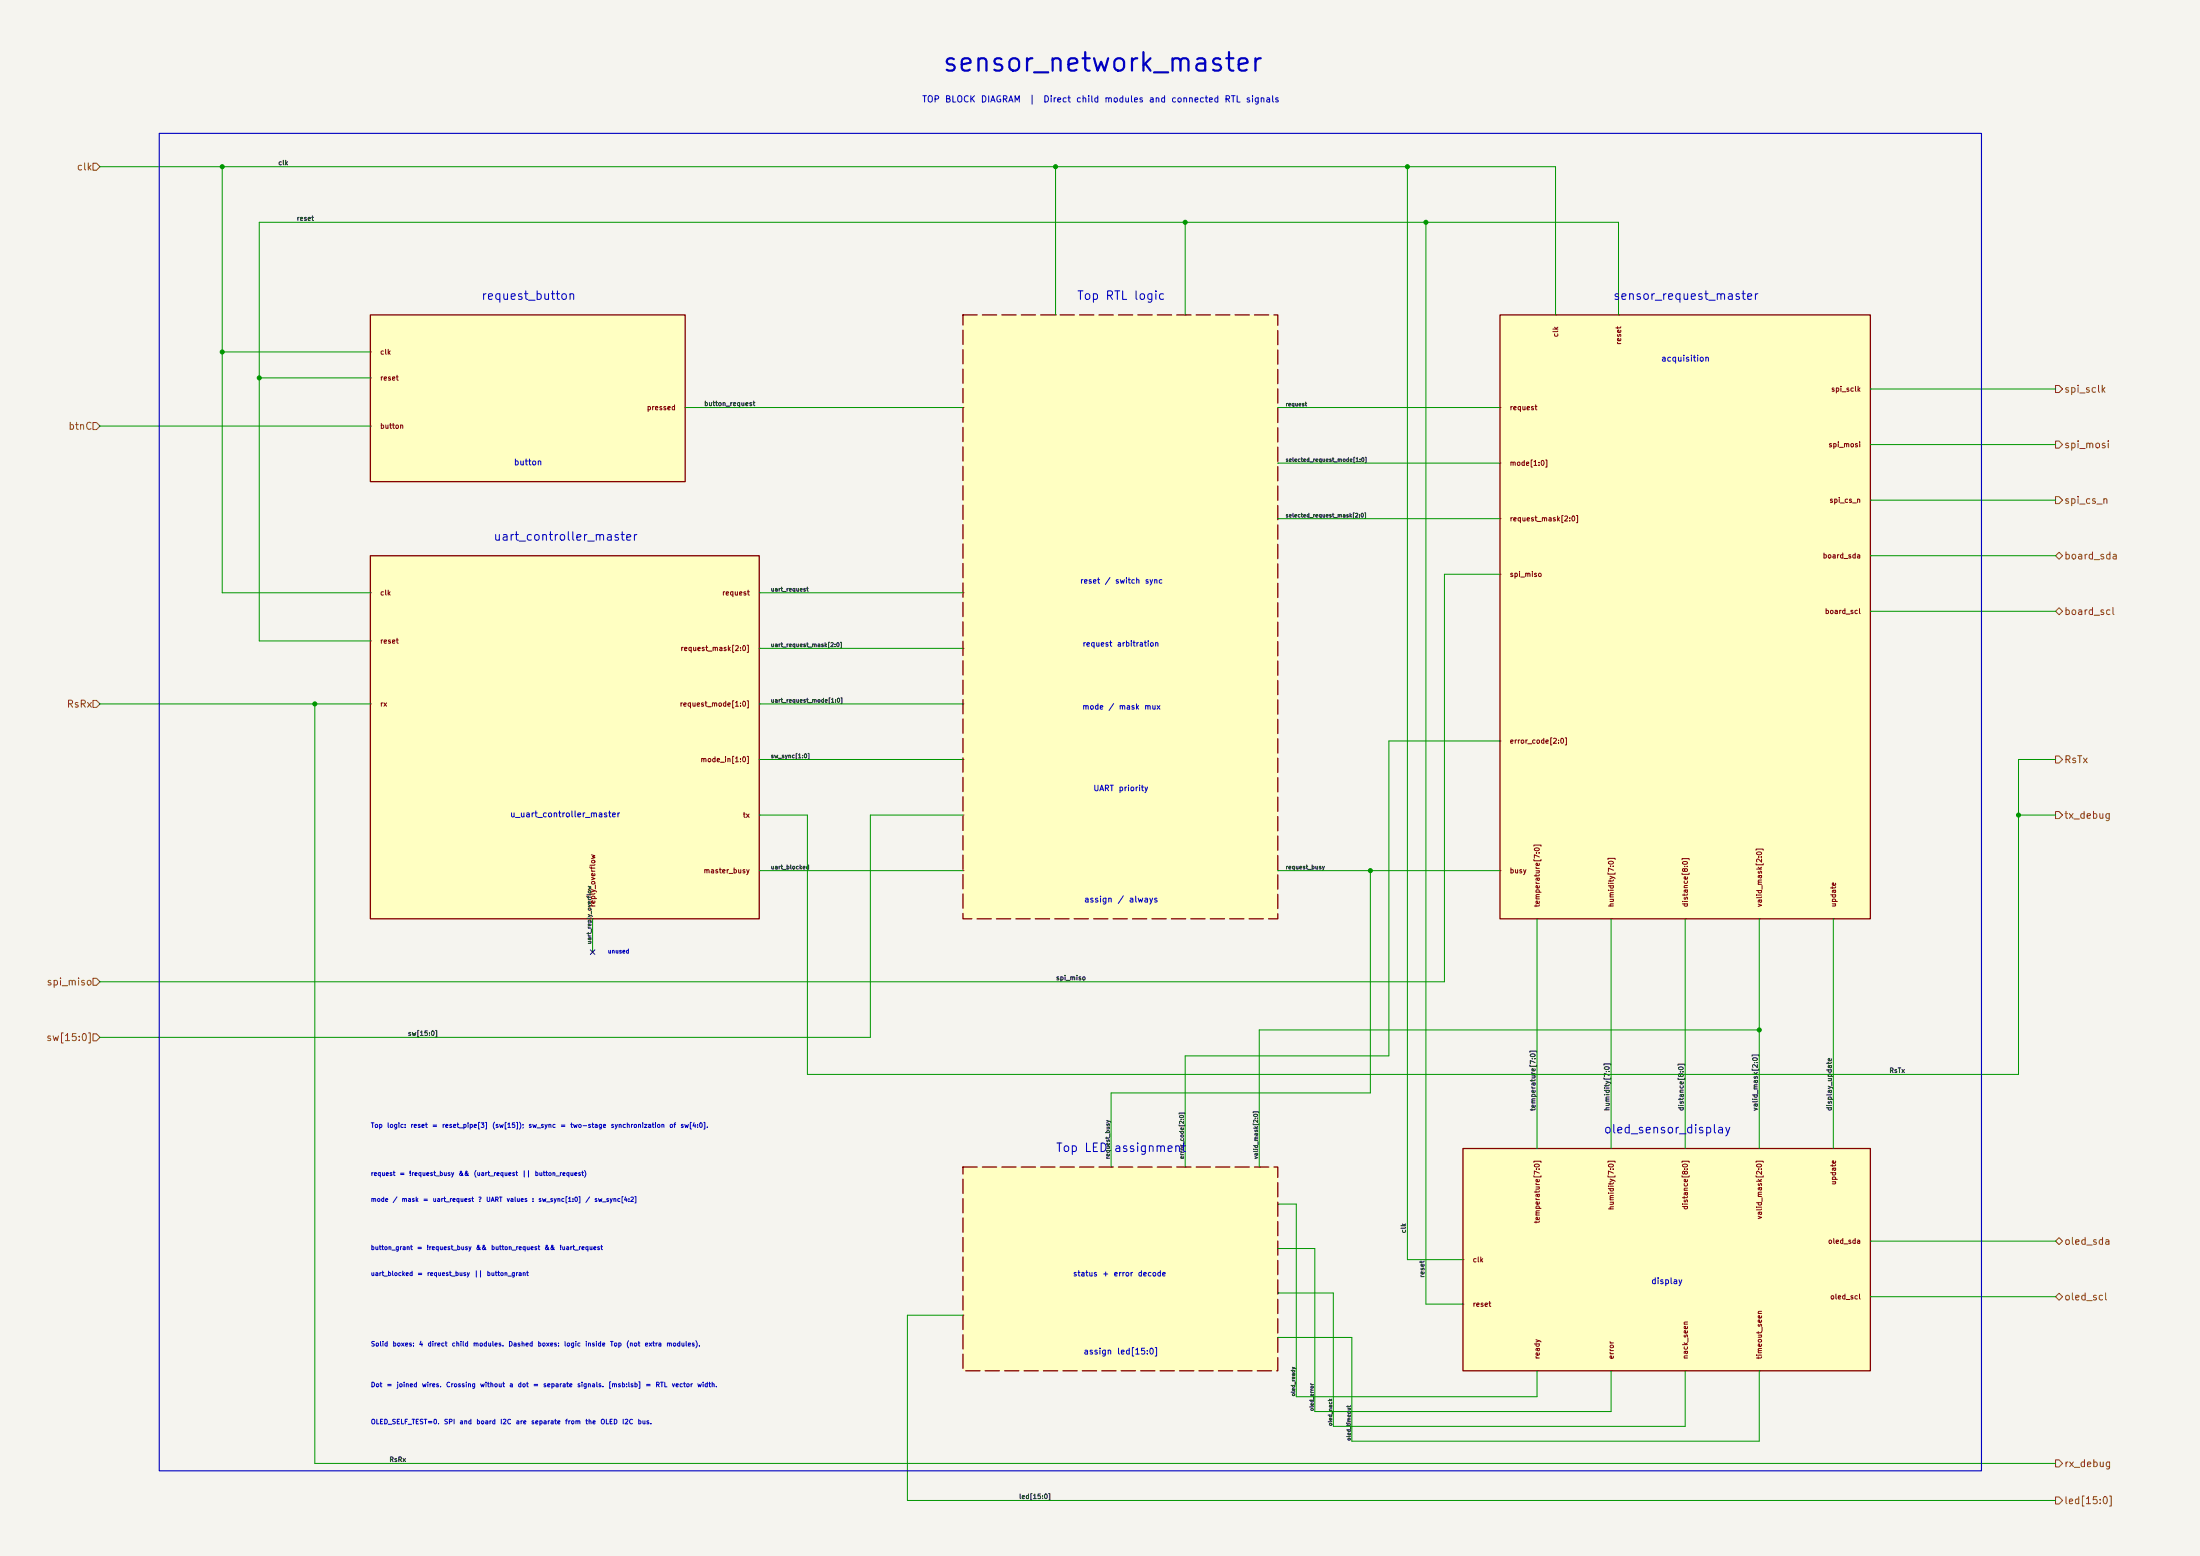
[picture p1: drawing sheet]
(kicad_sch (version 20260306) (generator "eeschema") (generator_version "10.0") (paper "A2")
 (title_block (title "sensor_network_master - connected Top block diagram") (date "2026-11-06") (rev "2.0")
 (comment 1 "Single sheet; direct child modules; physical wire connections"))
 (lib_symbols (symbol "TopDiagram:request_button" (pin_names (offset 0) hide) (pin_numbers hide) (in_bom no) (on_board no)
   (property "Reference" "U1" (at 0 0 0) (effects (font (size 1 1)) (hide yes)))
   (property "Value" "request_button" (at 0 0 0) (effects (font (size 1 1)) (hide yes)))
   (symbol "request_button_0_1" (rectangle (start -42.5 22.5) (end 42.5 -22.5) (stroke (width 0.35) (type default)) (fill (type background))) (text "clk" (at -40 12.5 0) (effects (font (size 1.35 1.35)) (justify left))) (text "reset" (at -40 5.5 0) (effects (font (size 1.35 1.35)) (justify left))) (text "button" (at -40 -7.5 0) (effects (font (size 1.35 1.35)) (justify left))) (text "pressed" (at 40 -2.5 0) (effects (font (size 1.35 1.35)) (justify right))))
   (symbol "request_button_1_1" (pin input line (at -42.5 12.5 0) (length 0) (name "clk" (effects (font (size 1.35 1.35)))) (number "1" (effects (font (size 1 1))))) (pin input line (at -42.5 5.5 0) (length 0) (name "reset" (effects (font (size 1.35 1.35)))) (number "2" (effects (font (size 1 1))))) (pin input line (at -42.5 -7.5 0) (length 0) (name "button" (effects (font (size 1.35 1.35)))) (number "3" (effects (font (size 1 1))))) (pin output line (at 42.5 -2.5 180) (length 0) (name "pressed" (effects (font (size 1.35 1.35)))) (number "4" (effects (font (size 1 1))))))) (symbol "TopDiagram:uart_controller_master" (pin_names (offset 0) hide) (pin_numbers hide) (in_bom no) (on_board no)
   (property "Reference" "U2" (at 0 0 0) (effects (font (size 1 1)) (hide yes)))
   (property "Value" "uart_controller_master" (at 0 0 0) (effects (font (size 1 1)) (hide yes)))
   (symbol "uart_controller_master_0_1" (rectangle (start -52.5 49) (end 52.5 -49) (stroke (width 0.35) (type default)) (fill (type background))) (text "clk" (at -50 39 0) (effects (font (size 1.35 1.35)) (justify left))) (text "reset" (at -50 26 0) (effects (font (size 1.35 1.35)) (justify left))) (text "rx" (at -50 9 0) (effects (font (size 1.35 1.35)) (justify left))) (text "request" (at 50 39 0) (effects (font (size 1.35 1.35)) (justify right))) (text "request_mask[2:0]" (at 50 24 0) (effects (font (size 1.35 1.35)) (justify right))) (text "request_mode[1:0]" (at 50 9 0) (effects (font (size 1.35 1.35)) (justify right))) (text "mode_in[1:0]" (at 50 -6 0) (effects (font (size 1.35 1.35)) (justify right))) (text "tx" (at 50 -21 0) (effects (font (size 1.35 1.35)) (justify right))) (text "master_busy" (at 50 -36 0) (effects (font (size 1.35 1.35)) (justify right))) (text "reply_overflow" (at 7.5 -46 90) (effects (font (size 1.35 1.35)) (justify left))))
   (symbol "uart_controller_master_1_1" (pin input line (at -52.5 39 0) (length 0) (name "clk" (effects (font (size 1.35 1.35)))) (number "1" (effects (font (size 1 1))))) (pin input line (at -52.5 26 0) (length 0) (name "reset" (effects (font (size 1.35 1.35)))) (number "2" (effects (font (size 1 1))))) (pin input line (at -52.5 9 0) (length 0) (name "rx" (effects (font (size 1.35 1.35)))) (number "3" (effects (font (size 1 1))))) (pin output line (at 52.5 39 180) (length 0) (name "request" (effects (font (size 1.35 1.35)))) (number "4" (effects (font (size 1 1))))) (pin output line (at 52.5 24 180) (length 0) (name "request_mask[2:0]" (effects (font (size 1.35 1.35)))) (number "5" (effects (font (size 1 1))))) (pin output line (at 52.5 9 180) (length 0) (name "request_mode[1:0]" (effects (font (size 1.35 1.35)))) (number "6" (effects (font (size 1 1))))) (pin input line (at 52.5 -6 180) (length 0) (name "mode_in[1:0]" (effects (font (size 1.35 1.35)))) (number "7" (effects (font (size 1 1))))) (pin output line (at 52.5 -21 180) (length 0) (name "tx" (effects (font (size 1.35 1.35)))) (number "8" (effects (font (size 1 1))))) (pin input line (at 52.5 -36 180) (length 0) (name "master_busy" (effects (font (size 1.35 1.35)))) (number "9" (effects (font (size 1 1))))) (pin output line (at 7.5 -49 90) (length 0) (name "reply_overflow" (effects (font (size 1.35 1.35)))) (number "10" (effects (font (size 1 1))))))) (symbol "TopDiagram:Top_control" (pin_names (offset 0) hide) (pin_numbers hide) (in_bom no) (on_board no)
   (property "Reference" "G1" (at 0 0 0) (effects (font (size 1 1)) (hide yes)))
   (property "Value" "Top_control" (at 0 0 0) (effects (font (size 1 1)) (hide yes)))
   (symbol "Top_control_0_1" (rectangle (start -42.5 81.5) (end 42.5 -81.5) (stroke (width 0.35) (type dash)) (fill (type background))))
   (symbol "Top_control_1_1" (pin input line (at -17.5 81.5 270) (length 0) (name "clk" (effects (font (size 1.35 1.35)))) (number "1" (effects (font (size 1 1))))) (pin output line (at 17.5 81.5 270) (length 0) (name "reset" (effects (font (size 1.35 1.35)))) (number "2" (effects (font (size 1 1))))) (pin input line (at -42.5 56.5 0) (length 0) (name "button_request" (effects (font (size 1.35 1.35)))) (number "3" (effects (font (size 1 1))))) (pin input line (at -42.5 6.5 0) (length 0) (name "uart_request" (effects (font (size 1.35 1.35)))) (number "4" (effects (font (size 1 1))))) (pin input line (at -42.5 -8.5 0) (length 0) (name "uart_request_mask[2:0]" (effects (font (size 1.35 1.35)))) (number "5" (effects (font (size 1 1))))) (pin input line (at -42.5 -23.5 0) (length 0) (name "uart_request_mode[1:0]" (effects (font (size 1.35 1.35)))) (number "6" (effects (font (size 1 1))))) (pin output line (at -42.5 -38.5 0) (length 0) (name "mode_in[1:0]" (effects (font (size 1.35 1.35)))) (number "7" (effects (font (size 1 1))))) (pin input line (at -42.5 -53.5 0) (length 0) (name "sw[15:0]" (effects (font (size 1.35 1.35)))) (number "8" (effects (font (size 1 1))))) (pin output line (at -42.5 -68.5 0) (length 0) (name "uart_blocked" (effects (font (size 1.35 1.35)))) (number "9" (effects (font (size 1 1))))) (pin output line (at 42.5 56.5 180) (length 0) (name "request" (effects (font (size 1.35 1.35)))) (number "10" (effects (font (size 1 1))))) (pin output line (at 42.5 41.5 180) (length 0) (name "mode[1:0]" (effects (font (size 1.35 1.35)))) (number "11" (effects (font (size 1 1))))) (pin output line (at 42.5 26.5 180) (length 0) (name "request_mask[2:0]" (effects (font (size 1.35 1.35)))) (number "12" (effects (font (size 1 1))))) (pin input line (at 42.5 -68.5 180) (length 0) (name "busy" (effects (font (size 1.35 1.35)))) (number "13" (effects (font (size 1 1))))))) (symbol "TopDiagram:sensor_request_master" (pin_names (offset 0) hide) (pin_numbers hide) (in_bom no) (on_board no)
   (property "Reference" "U3" (at 0 0 0) (effects (font (size 1 1)) (hide yes)))
   (property "Value" "sensor_request_master" (at 0 0 0) (effects (font (size 1 1)) (hide yes)))
   (symbol "sensor_request_master_0_1" (rectangle (start -50 81.5) (end 50 -81.5) (stroke (width 0.35) (type default)) (fill (type background))) (text "clk" (at -35 78.5 90) (effects (font (size 1.35 1.35)) (justify right))) (text "reset" (at -18 78.5 90) (effects (font (size 1.35 1.35)) (justify right))) (text "request" (at -47.5 56.5 0) (effects (font (size 1.35 1.35)) (justify left))) (text "mode[1:0]" (at -47.5 41.5 0) (effects (font (size 1.35 1.35)) (justify left))) (text "request_mask[2:0]" (at -47.5 26.5 0) (effects (font (size 1.35 1.35)) (justify left))) (text "spi_miso" (at -47.5 11.5 0) (effects (font (size 1.35 1.35)) (justify left))) (text "error_code[2:0]" (at -47.5 -33.5 0) (effects (font (size 1.35 1.35)) (justify left))) (text "busy" (at -47.5 -68.5 0) (effects (font (size 1.35 1.35)) (justify left))) (text "spi_sclk" (at 47.5 61.5 0) (effects (font (size 1.35 1.35)) (justify right))) (text "spi_mosi" (at 47.5 46.5 0) (effects (font (size 1.35 1.35)) (justify right))) (text "spi_cs_n" (at 47.5 31.5 0) (effects (font (size 1.35 1.35)) (justify right))) (text "board_sda" (at 47.5 16.5 0) (effects (font (size 1.35 1.35)) (justify right))) (text "board_scl" (at 47.5 1.5 0) (effects (font (size 1.35 1.35)) (justify right))) (text "temperature[7:0]" (at -40 -78.5 90) (effects (font (size 1.35 1.35)) (justify left))) (text "humidity[7:0]" (at -20 -78.5 90) (effects (font (size 1.35 1.35)) (justify left))) (text "distance[8:0]" (at 0 -78.5 90) (effects (font (size 1.35 1.35)) (justify left))) (text "valid_mask[2:0]" (at 20 -78.5 90) (effects (font (size 1.35 1.35)) (justify left))) (text "update" (at 40 -78.5 90) (effects (font (size 1.35 1.35)) (justify left))))
   (symbol "sensor_request_master_1_1" (pin input line (at -35 81.5 270) (length 0) (name "clk" (effects (font (size 1.35 1.35)))) (number "1" (effects (font (size 1 1))))) (pin input line (at -18 81.5 270) (length 0) (name "reset" (effects (font (size 1.35 1.35)))) (number "2" (effects (font (size 1 1))))) (pin input line (at -50 56.5 0) (length 0) (name "request" (effects (font (size 1.35 1.35)))) (number "3" (effects (font (size 1 1))))) (pin input line (at -50 41.5 0) (length 0) (name "mode[1:0]" (effects (font (size 1.35 1.35)))) (number "4" (effects (font (size 1 1))))) (pin input line (at -50 26.5 0) (length 0) (name "request_mask[2:0]" (effects (font (size 1.35 1.35)))) (number "5" (effects (font (size 1 1))))) (pin input line (at -50 11.5 0) (length 0) (name "spi_miso" (effects (font (size 1.35 1.35)))) (number "6" (effects (font (size 1 1))))) (pin output line (at -50 -33.5 0) (length 0) (name "error_code[2:0]" (effects (font (size 1.35 1.35)))) (number "7" (effects (font (size 1 1))))) (pin output line (at -50 -68.5 0) (length 0) (name "busy" (effects (font (size 1.35 1.35)))) (number "8" (effects (font (size 1 1))))) (pin output line (at 50 61.5 180) (length 0) (name "spi_sclk" (effects (font (size 1.35 1.35)))) (number "9" (effects (font (size 1 1))))) (pin output line (at 50 46.5 180) (length 0) (name "spi_mosi" (effects (font (size 1.35 1.35)))) (number "10" (effects (font (size 1 1))))) (pin output line (at 50 31.5 180) (length 0) (name "spi_cs_n" (effects (font (size 1.35 1.35)))) (number "11" (effects (font (size 1 1))))) (pin bidirectional line (at 50 16.5 180) (length 0) (name "board_sda" (effects (font (size 1.35 1.35)))) (number "12" (effects (font (size 1 1))))) (pin bidirectional line (at 50 1.5 180) (length 0) (name "board_scl" (effects (font (size 1.35 1.35)))) (number "13" (effects (font (size 1 1))))) (pin output line (at -40 -81.5 90) (length 0) (name "temperature[7:0]" (effects (font (size 1.35 1.35)))) (number "14" (effects (font (size 1 1))))) (pin output line (at -20 -81.5 90) (length 0) (name "humidity[7:0]" (effects (font (size 1.35 1.35)))) (number "15" (effects (font (size 1 1))))) (pin output line (at 0 -81.5 90) (length 0) (name "distance[8:0]" (effects (font (size 1.35 1.35)))) (number "16" (effects (font (size 1 1))))) (pin output line (at 20 -81.5 90) (length 0) (name "valid_mask[2:0]" (effects (font (size 1.35 1.35)))) (number "17" (effects (font (size 1 1))))) (pin output line (at 40 -81.5 90) (length 0) (name "update" (effects (font (size 1.35 1.35)))) (number "18" (effects (font (size 1 1))))))) (symbol "TopDiagram:oled_sensor_display" (pin_names (offset 0) hide) (pin_numbers hide) (in_bom no) (on_board no)
   (property "Reference" "U4" (at 0 0 0) (effects (font (size 1 1)) (hide yes)))
   (property "Value" "oled_sensor_display" (at 0 0 0) (effects (font (size 1 1)) (hide yes)))
   (symbol "oled_sensor_display_0_1" (rectangle (start -55 30) (end 55 -30) (stroke (width 0.35) (type default)) (fill (type background))) (text "clk" (at -52.5 0 0) (effects (font (size 1.35 1.35)) (justify left))) (text "reset" (at -52.5 -12 0) (effects (font (size 1.35 1.35)) (justify left))) (text "temperature[7:0]" (at -35 27 90) (effects (font (size 1.35 1.35)) (justify right))) (text "humidity[7:0]" (at -15 27 90) (effects (font (size 1.35 1.35)) (justify right))) (text "distance[8:0]" (at 5 27 90) (effects (font (size 1.35 1.35)) (justify right))) (text "valid_mask[2:0]" (at 25 27 90) (effects (font (size 1.35 1.35)) (justify right))) (text "update" (at 45 27 90) (effects (font (size 1.35 1.35)) (justify right))) (text "oled_sda" (at 52.5 5 0) (effects (font (size 1.35 1.35)) (justify right))) (text "oled_scl" (at 52.5 -10 0) (effects (font (size 1.35 1.35)) (justify right))) (text "ready" (at -35 -27 90) (effects (font (size 1.35 1.35)) (justify left))) (text "error" (at -15 -27 90) (effects (font (size 1.35 1.35)) (justify left))) (text "nack_seen" (at 5 -27 90) (effects (font (size 1.35 1.35)) (justify left))) (text "timeout_seen" (at 25 -27 90) (effects (font (size 1.35 1.35)) (justify left))))
   (symbol "oled_sensor_display_1_1" (pin input line (at -55 0 0) (length 0) (name "clk" (effects (font (size 1.35 1.35)))) (number "1" (effects (font (size 1 1))))) (pin input line (at -55 -12 0) (length 0) (name "reset" (effects (font (size 1.35 1.35)))) (number "2" (effects (font (size 1 1))))) (pin input line (at -35 30 270) (length 0) (name "temperature[7:0]" (effects (font (size 1.35 1.35)))) (number "3" (effects (font (size 1 1))))) (pin input line (at -15 30 270) (length 0) (name "humidity[7:0]" (effects (font (size 1.35 1.35)))) (number "4" (effects (font (size 1 1))))) (pin input line (at 5 30 270) (length 0) (name "distance[8:0]" (effects (font (size 1.35 1.35)))) (number "5" (effects (font (size 1 1))))) (pin input line (at 25 30 270) (length 0) (name "valid_mask[2:0]" (effects (font (size 1.35 1.35)))) (number "6" (effects (font (size 1 1))))) (pin input line (at 45 30 270) (length 0) (name "update" (effects (font (size 1.35 1.35)))) (number "7" (effects (font (size 1 1))))) (pin bidirectional line (at 55 5 180) (length 0) (name "oled_sda" (effects (font (size 1.35 1.35)))) (number "8" (effects (font (size 1 1))))) (pin bidirectional line (at 55 -10 180) (length 0) (name "oled_scl" (effects (font (size 1.35 1.35)))) (number "9" (effects (font (size 1 1))))) (pin output line (at -35 -30 90) (length 0) (name "ready" (effects (font (size 1.35 1.35)))) (number "10" (effects (font (size 1 1))))) (pin output line (at -15 -30 90) (length 0) (name "error" (effects (font (size 1.35 1.35)))) (number "11" (effects (font (size 1 1))))) (pin output line (at 5 -30 90) (length 0) (name "nack_seen" (effects (font (size 1.35 1.35)))) (number "12" (effects (font (size 1 1))))) (pin output line (at 25 -30 90) (length 0) (name "timeout_seen" (effects (font (size 1.35 1.35)))) (number "13" (effects (font (size 1 1))))))) (symbol "TopDiagram:Top_LED" (pin_names (offset 0) hide) (pin_numbers hide) (in_bom no) (on_board no)
   (property "Reference" "G2" (at 0 0 0) (effects (font (size 1 1)) (hide yes)))
   (property "Value" "Top_LED" (at 0 0 0) (effects (font (size 1 1)) (hide yes)))
   (symbol "Top_LED_0_1" (rectangle (start -42.5 27.5) (end 42.5 -27.5) (stroke (width 0.35) (type dash)) (fill (type background))))
   (symbol "Top_LED_1_1" (pin input line (at 37.5 27.5 270) (length 0) (name "valid_mask[2:0]" (effects (font (size 1.35 1.35)))) (number "1" (effects (font (size 1 1))))) (pin input line (at 17.5 27.5 270) (length 0) (name "error_code[2:0]" (effects (font (size 1.35 1.35)))) (number "2" (effects (font (size 1 1))))) (pin input line (at -2.5 27.5 270) (length 0) (name "request_busy" (effects (font (size 1.35 1.35)))) (number "3" (effects (font (size 1 1))))) (pin input line (at 42.5 17.5 180) (length 0) (name "ready" (effects (font (size 1.35 1.35)))) (number "4" (effects (font (size 1 1))))) (pin input line (at 42.5 5.5 180) (length 0) (name "error" (effects (font (size 1.35 1.35)))) (number "5" (effects (font (size 1 1))))) (pin input line (at 42.5 -6.5 180) (length 0) (name "nack" (effects (font (size 1.35 1.35)))) (number "6" (effects (font (size 1 1))))) (pin input line (at 42.5 -18.5 180) (length 0) (name "timeout" (effects (font (size 1.35 1.35)))) (number "7" (effects (font (size 1 1))))) (pin output line (at -42.5 -12.5 0) (length 0) (name "led[15:0]" (effects (font (size 1.35 1.35)))) (number "8" (effects (font (size 1 1))))))))
(text "sensor_network_master" (at 297 17 0) (effects (font (size 5 5))))
(text "TOP BLOCK DIAGRAM  |  Direct child modules and connected RTL signals" (at 297 27 0) (effects (font (size 1.7 1.7))))
(rectangle (start 43 36) (end 535 397) (stroke (width 0.3) (type default)) (fill (type none)))
(text "request_button" (at 142.5 80 0) (effects (font (size 2.3 2.3))))
(text "button" (at 142.5 125 0) (effects (font (size 1.6 1.6))))
(text "uart_controller_master" (at 152.5 145 0) (effects (font (size 2.3 2.3))))
(text "u_uart_controller_master" (at 152.5 220 0) (effects (font (size 1.6 1.6))))
(text "Top RTL logic" (at 302.5 80 0) (effects (font (size 2.3 2.3))))
(text "assign / always" (at 302.5 243 0) (effects (font (size 1.6 1.6))))
(text "reset / switch sync" (at 302.5 157 0) (effects (font (size 1.45 1.45))))
(text "request arbitration" (at 302.5 174 0) (effects (font (size 1.45 1.45))))
(text "mode / mask mux" (at 302.5 191 0) (effects (font (size 1.45 1.45))))
(text "UART priority" (at 302.5 213 0) (effects (font (size 1.5 1.5))))
(text "sensor_request_master" (at 455 80 0) (effects (font (size 2.3 2.3))))
(text "acquisition" (at 455 97 0) (effects (font (size 1.6 1.6))))
(text "oled_sensor_display" (at 450 305 0) (effects (font (size 2.3 2.3))))
(text "display" (at 450 346 0) (effects (font (size 1.6 1.6))))
(text "Top LED assignment" (at 302.5 310 0) (effects (font (size 2.3 2.3))))
(text "assign led[15:0]" (at 302.5 365 0) (effects (font (size 1.6 1.6))))
(text "status + error decode" (at 302 344 0) (effects (font (size 1.45 1.45))))
(hierarchical_label "clk" (shape input) (at 27 45 180) (effects (font (size 1.9 1.9)) (justify right)))
(hierarchical_label "btnC" (shape input) (at 27 115 180) (effects (font (size 1.9 1.9)) (justify right)))
(hierarchical_label "RsRx" (shape input) (at 27 190 180) (effects (font (size 1.9 1.9)) (justify right)))
(hierarchical_label "spi_miso" (shape input) (at 27 265 180) (effects (font (size 1.9 1.9)) (justify right)))
(hierarchical_label "sw[15:0]" (shape input) (at 27 280 180) (effects (font (size 1.9 1.9)) (justify right)))
(hierarchical_label "spi_sclk" (shape output) (at 555 105 0) (effects (font (size 1.9 1.9)) (justify left)))
(hierarchical_label "spi_mosi" (shape output) (at 555 120 0) (effects (font (size 1.9 1.9)) (justify left)))
(hierarchical_label "spi_cs_n" (shape output) (at 555 135 0) (effects (font (size 1.9 1.9)) (justify left)))
(hierarchical_label "board_sda" (shape bidirectional) (at 555 150 0) (effects (font (size 1.9 1.9)) (justify left)))
(hierarchical_label "board_scl" (shape bidirectional) (at 555 165 0) (effects (font (size 1.9 1.9)) (justify left)))
(hierarchical_label "RsTx" (shape output) (at 555 205 0) (effects (font (size 1.9 1.9)) (justify left)))
(hierarchical_label "tx_debug" (shape output) (at 555 220 0) (effects (font (size 1.9 1.9)) (justify left)))
(hierarchical_label "oled_sda" (shape bidirectional) (at 555 335 0) (effects (font (size 1.9 1.9)) (justify left)))
(hierarchical_label "oled_scl" (shape bidirectional) (at 555 350 0) (effects (font (size 1.9 1.9)) (justify left)))
(hierarchical_label "rx_debug" (shape output) (at 555 395 0) (effects (font (size 1.9 1.9)) (justify left)))
(hierarchical_label "led[15:0]" (shape output) (at 555 405 0) (effects (font (size 1.9 1.9)) (justify left)))
(wire (pts (xy 27 45) (xy 60 45)) (stroke (width 0.18) (type default)))
(wire (pts (xy 60 45) (xy 285 45)) (stroke (width 0.18) (type default)))
(wire (pts (xy 285 45) (xy 380 45)) (stroke (width 0.18) (type default)))
(wire (pts (xy 380 45) (xy 420 45)) (stroke (width 0.18) (type default)))
(wire (pts (xy 60 45) (xy 60 95)) (stroke (width 0.18) (type default)))
(wire (pts (xy 60 95) (xy 60 160)) (stroke (width 0.18) (type default)))
(wire (pts (xy 60 95) (xy 100 95)) (stroke (width 0.18) (type default)))
(wire (pts (xy 60 160) (xy 100 160)) (stroke (width 0.18) (type default)))
(wire (pts (xy 285 45) (xy 285 85)) (stroke (width 0.18) (type default)))
(wire (pts (xy 420 45) (xy 420 85)) (stroke (width 0.18) (type default)))
(wire (pts (xy 380 45) (xy 380 340)) (stroke (width 0.18) (type default)))
(wire (pts (xy 380 340) (xy 395 340)) (stroke (width 0.18) (type default)))
(label "clk" (at 75 45 0) (effects (font (size 1.25 1.25)) (justify left bottom)))
(label "clk" (at 380 333 90) (effects (font (size 1.25 1.25)) (justify left bottom)))
(wire (pts (xy 320 85) (xy 320 60)) (stroke (width 0.18) (type default)))
(wire (pts (xy 320 60) (xy 70 60)) (stroke (width 0.18) (type default)))
(wire (pts (xy 70 60) (xy 70 102)) (stroke (width 0.18) (type default)))
(wire (pts (xy 70 102) (xy 70 173)) (stroke (width 0.18) (type default)))
(wire (pts (xy 320 60) (xy 385 60)) (stroke (width 0.18) (type default)))
(wire (pts (xy 385 60) (xy 437 60)) (stroke (width 0.18) (type default)))
(wire (pts (xy 437 60) (xy 437 85)) (stroke (width 0.18) (type default)))
(wire (pts (xy 70 102) (xy 100 102)) (stroke (width 0.18) (type default)))
(wire (pts (xy 70 173) (xy 100 173)) (stroke (width 0.18) (type default)))
(wire (pts (xy 385 60) (xy 385 352)) (stroke (width 0.18) (type default)))
(wire (pts (xy 385 352) (xy 395 352)) (stroke (width 0.18) (type default)))
(label "reset" (at 80 60 0) (effects (font (size 1.25 1.25)) (justify left bottom)))
(label "reset" (at 385 345 90) (effects (font (size 1.25 1.25)) (justify left bottom)))
(wire (pts (xy 27 115) (xy 100 115)) (stroke (width 0.18) (type default)))
(wire (pts (xy 185 110) (xy 260 110)) (stroke (width 0.18) (type default)))
(label "button_request" (at 190 110 0) (effects (font (size 1.25 1.25)) (justify left bottom)))
(wire (pts (xy 205 160) (xy 260 160)) (stroke (width 0.18) (type default)))
(label "uart_request" (at 208 160 0) (effects (font (size 1.1 1.1)) (justify left bottom)))
(wire (pts (xy 205 175) (xy 260 175)) (stroke (width 0.18) (type default)))
(label "uart_request_mask[2:0]" (at 208 175 0) (effects (font (size 1.1 1.1)) (justify left bottom)))
(wire (pts (xy 205 190) (xy 260 190)) (stroke (width 0.18) (type default)))
(label "uart_request_mode[1:0]" (at 208 190 0) (effects (font (size 1.1 1.1)) (justify left bottom)))
(wire (pts (xy 205 205) (xy 260 205)) (stroke (width 0.18) (type default)))
(label "sw_sync[1:0]" (at 208 205 0) (effects (font (size 1.1 1.1)) (justify left bottom)))
(wire (pts (xy 205 235) (xy 260 235)) (stroke (width 0.18) (type default)))
(label "uart_blocked" (at 208 235 0) (effects (font (size 1.1 1.1)) (justify left bottom)))
(wire (pts (xy 345 110) (xy 405 110)) (stroke (width 0.18) (type default)))
(label "request" (at 347 110 0) (effects (font (size 1.05 1.05)) (justify left bottom)))
(wire (pts (xy 345 125) (xy 405 125)) (stroke (width 0.18) (type default)))
(label "selected_request_mode[1:0]" (at 347 125 0) (effects (font (size 1.05 1.05)) (justify left bottom)))
(wire (pts (xy 345 140) (xy 405 140)) (stroke (width 0.18) (type default)))
(label "selected_request_mask[2:0]" (at 347 140 0) (effects (font (size 1.05 1.05)) (justify left bottom)))
(wire (pts (xy 27 280) (xy 235 280)) (stroke (width 0.18) (type default)))
(wire (pts (xy 235 280) (xy 235 220)) (stroke (width 0.18) (type default)))
(wire (pts (xy 235 220) (xy 260 220)) (stroke (width 0.18) (type default)))
(label "sw[15:0]" (at 110 280 0) (effects (font (size 1.25 1.25)) (justify left bottom)))
(wire (pts (xy 27 265) (xy 390 265)) (stroke (width 0.18) (type default)))
(wire (pts (xy 390 265) (xy 390 155)) (stroke (width 0.18) (type default)))
(wire (pts (xy 390 155) (xy 405 155)) (stroke (width 0.18) (type default)))
(label "spi_miso" (at 285 265 0) (effects (font (size 1.25 1.25)) (justify left bottom)))
(wire (pts (xy 27 190) (xy 85 190)) (stroke (width 0.18) (type default)))
(wire (pts (xy 85 190) (xy 100 190)) (stroke (width 0.18) (type default)))
(wire (pts (xy 85 190) (xy 85 395)) (stroke (width 0.18) (type default)))
(wire (pts (xy 85 395) (xy 555 395)) (stroke (width 0.18) (type default)))
(label "RsRx" (at 105 395 0) (effects (font (size 1.25 1.25)) (justify left bottom)))
(wire (pts (xy 205 220) (xy 218 220)) (stroke (width 0.18) (type default)))
(wire (pts (xy 218 220) (xy 218 290)) (stroke (width 0.18) (type default)))
(wire (pts (xy 218 290) (xy 545 290)) (stroke (width 0.18) (type default)))
(wire (pts (xy 545 290) (xy 545 220)) (stroke (width 0.18) (type default)))
(wire (pts (xy 545 220) (xy 545 205)) (stroke (width 0.18) (type default)))
(wire (pts (xy 545 205) (xy 555 205)) (stroke (width 0.18) (type default)))
(wire (pts (xy 545 220) (xy 555 220)) (stroke (width 0.18) (type default)))
(label "RsTx" (at 510 290 0) (effects (font (size 1.25 1.25)) (justify left bottom)))
(wire (pts (xy 160 248) (xy 160 257)) (stroke (width 0.18) (type default)))
(label "uart_reply_overflow" (at 160 255 90) (effects (font (size 1.1 1.1)) (justify left bottom)))
(text "unused" (at 164 257 0) (effects (font (size 1.1 1.1)) (justify left)))
(no_connect (at 160 257))
(wire (pts (xy 505 105) (xy 555 105)) (stroke (width 0.18) (type default)))
(wire (pts (xy 505 120) (xy 555 120)) (stroke (width 0.18) (type default)))
(wire (pts (xy 505 135) (xy 555 135)) (stroke (width 0.18) (type default)))
(wire (pts (xy 505 150) (xy 555 150)) (stroke (width 0.18) (type default)))
(wire (pts (xy 505 165) (xy 555 165)) (stroke (width 0.18) (type default)))
(wire (pts (xy 505 335) (xy 555 335)) (stroke (width 0.18) (type default)))
(wire (pts (xy 505 350) (xy 555 350)) (stroke (width 0.18) (type default)))
(wire (pts (xy 415 248) (xy 415 310)) (stroke (width 0.18) (type default)))
(label "temperature[7:0]" (at 415 300 90) (effects (font (size 1.3 1.3)) (justify left bottom)))
(wire (pts (xy 435 248) (xy 435 310)) (stroke (width 0.18) (type default)))
(label "humidity[7:0]" (at 435 300 90) (effects (font (size 1.3 1.3)) (justify left bottom)))
(wire (pts (xy 455 248) (xy 455 310)) (stroke (width 0.18) (type default)))
(label "distance[8:0]" (at 455 300 90) (effects (font (size 1.3 1.3)) (justify left bottom)))
(wire (pts (xy 475 248) (xy 475 278)) (stroke (width 0.18) (type default)))
(wire (pts (xy 475 278) (xy 475 310)) (stroke (width 0.18) (type default)))
(label "valid_mask[2:0]" (at 475 300 90) (effects (font (size 1.3 1.3)) (justify left bottom)))
(wire (pts (xy 495 248) (xy 495 310)) (stroke (width 0.18) (type default)))
(label "display_update" (at 495 300 90) (effects (font (size 1.3 1.3)) (justify left bottom)))
(wire (pts (xy 475 278) (xy 340 278)) (stroke (width 0.18) (type default)))
(wire (pts (xy 340 278) (xy 340 315)) (stroke (width 0.18) (type default)))
(wire (pts (xy 405 235) (xy 370 235)) (stroke (width 0.18) (type default)))
(wire (pts (xy 370 235) (xy 345 235)) (stroke (width 0.18) (type default)))
(label "request_busy" (at 347 235 0) (effects (font (size 1.1 1.1)) (justify left bottom)))
(wire (pts (xy 370 235) (xy 370 295)) (stroke (width 0.18) (type default)))
(wire (pts (xy 370 295) (xy 300 295)) (stroke (width 0.18) (type default)))
(wire (pts (xy 300 295) (xy 300 315)) (stroke (width 0.18) (type default)))
(label "request_busy" (at 300 313 90) (effects (font (size 1.1 1.1)) (justify left bottom)))
(wire (pts (xy 405 200) (xy 375 200)) (stroke (width 0.18) (type default)))
(wire (pts (xy 375 200) (xy 375 285)) (stroke (width 0.18) (type default)))
(wire (pts (xy 375 285) (xy 320 285)) (stroke (width 0.18) (type default)))
(wire (pts (xy 320 285) (xy 320 315)) (stroke (width 0.18) (type default)))
(label "error_code[2:0]" (at 320 313 90) (effects (font (size 1.1 1.1)) (justify left bottom)))
(label "valid_mask[2:0]" (at 340 313 90) (effects (font (size 1.1 1.1)) (justify left bottom)))
(wire (pts (xy 415 370) (xy 415 377)) (stroke (width 0.18) (type default)))
(wire (pts (xy 415 377) (xy 350 377)) (stroke (width 0.18) (type default)))
(wire (pts (xy 350 377) (xy 350 325)) (stroke (width 0.18) (type default)))
(wire (pts (xy 350 325) (xy 345 325)) (stroke (width 0.18) (type default)))
(label "oled_ready" (at 350 377 90) (effects (font (size 1 1)) (justify left bottom)))
(wire (pts (xy 435 370) (xy 435 381)) (stroke (width 0.18) (type default)))
(wire (pts (xy 435 381) (xy 355 381)) (stroke (width 0.18) (type default)))
(wire (pts (xy 355 381) (xy 355 337)) (stroke (width 0.18) (type default)))
(wire (pts (xy 355 337) (xy 345 337)) (stroke (width 0.18) (type default)))
(label "oled_error" (at 355 381 90) (effects (font (size 1 1)) (justify left bottom)))
(wire (pts (xy 455 370) (xy 455 385)) (stroke (width 0.18) (type default)))
(wire (pts (xy 455 385) (xy 360 385)) (stroke (width 0.18) (type default)))
(wire (pts (xy 360 385) (xy 360 349)) (stroke (width 0.18) (type default)))
(wire (pts (xy 360 349) (xy 345 349)) (stroke (width 0.18) (type default)))
(label "oled_nack" (at 360 385 90) (effects (font (size 1 1)) (justify left bottom)))
(wire (pts (xy 475 370) (xy 475 389)) (stroke (width 0.18) (type default)))
(wire (pts (xy 475 389) (xy 365 389)) (stroke (width 0.18) (type default)))
(wire (pts (xy 365 389) (xy 365 361)) (stroke (width 0.18) (type default)))
(wire (pts (xy 365 361) (xy 345 361)) (stroke (width 0.18) (type default)))
(label "oled_timeout" (at 365 389 90) (effects (font (size 1 1)) (justify left bottom)))
(wire (pts (xy 260 355) (xy 245 355)) (stroke (width 0.18) (type default)))
(wire (pts (xy 245 355) (xy 245 405)) (stroke (width 0.18) (type default)))
(wire (pts (xy 245 405) (xy 555 405)) (stroke (width 0.18) (type default)))
(label "led[15:0]" (at 275 405 0) (effects (font (size 1.25 1.25)) (justify left bottom)))
(text "Top logic: reset = reset_pipe[3] (sw[15]); sw_sync = two-stage synchronization of sw[4:0]." (at 100 304 0) (effects (font (size 1.25 1.25)) (justify left)))
(text "request = !request_busy && (uart_request || button_request)" (at 100 317 0) (effects (font (size 1.2 1.2)) (justify left)))
(text "mode / mask = uart_request ? UART values : sw_sync[1:0] / sw_sync[4:2]" (at 100 324 0) (effects (font (size 1.2 1.2)) (justify left)))
(text "button_grant = !request_busy && button_request && !uart_request" (at 100 337 0) (effects (font (size 1.2 1.2)) (justify left)))
(text "uart_blocked = request_busy || button_grant" (at 100 344 0) (effects (font (size 1.2 1.2)) (justify left)))
(text "Solid boxes: 4 direct child modules. Dashed boxes: logic inside Top (not extra modules)." (at 100 363 0) (effects (font (size 1.25 1.25)) (justify left)))
(text "Dot = joined wires. Crossing without a dot = separate signals. [msb:lsb] = RTL vector width." (at 100 374 0) (effects (font (size 1.25 1.25)) (justify left)))
(text "OLED_SELF_TEST=0. SPI and board I2C are separate from the OLED I2C bus." (at 100 384 0) (effects (font (size 1.25 1.25)) (justify left)))
(junction (at 60 45) (diameter 1.1) (color 0 0 0 0))
(junction (at 60 95) (diameter 1.1) (color 0 0 0 0))
(junction (at 70 102) (diameter 1.1) (color 0 0 0 0))
(junction (at 85 190) (diameter 1.1) (color 0 0 0 0))
(junction (at 285 45) (diameter 1.1) (color 0 0 0 0))
(junction (at 320 60) (diameter 1.1) (color 0 0 0 0))
(junction (at 370 235) (diameter 1.1) (color 0 0 0 0))
(junction (at 380 45) (diameter 1.1) (color 0 0 0 0))
(junction (at 385 60) (diameter 1.1) (color 0 0 0 0))
(junction (at 475 278) (diameter 1.1) (color 0 0 0 0))
(junction (at 545 220) (diameter 1.1) (color 0 0 0 0))
(symbol (lib_id "TopDiagram:request_button") (at 142.5 107.5 0) (unit 1) (in_bom no) (on_board no) (dnp no)
   (property "Reference" "U1" (at 142.5 107.5 0) (effects (font (size 1 1)) (hide yes)))
   (property "Value" "request_button" (at 142.5 107.5 0) (effects (font (size 1 1)) (hide yes))))
(symbol (lib_id "TopDiagram:uart_controller_master") (at 152.5 199 0) (unit 1) (in_bom no) (on_board no) (dnp no)
   (property "Reference" "U2" (at 152.5 199 0) (effects (font (size 1 1)) (hide yes)))
   (property "Value" "uart_controller_master" (at 152.5 199 0) (effects (font (size 1 1)) (hide yes))))
(symbol (lib_id "TopDiagram:Top_control") (at 302.5 166.5 0) (unit 1) (in_bom no) (on_board no) (dnp no)
   (property "Reference" "G1" (at 302.5 166.5 0) (effects (font (size 1 1)) (hide yes)))
   (property "Value" "Top_control" (at 302.5 166.5 0) (effects (font (size 1 1)) (hide yes))))
(symbol (lib_id "TopDiagram:sensor_request_master") (at 455 166.5 0) (unit 1) (in_bom no) (on_board no) (dnp no)
   (property "Reference" "U3" (at 455 166.5 0) (effects (font (size 1 1)) (hide yes)))
   (property "Value" "sensor_request_master" (at 455 166.5 0) (effects (font (size 1 1)) (hide yes))))
(symbol (lib_id "TopDiagram:oled_sensor_display") (at 450 340 0) (unit 1) (in_bom no) (on_board no) (dnp no)
   (property "Reference" "U4" (at 450 340 0) (effects (font (size 1 1)) (hide yes)))
   (property "Value" "oled_sensor_display" (at 450 340 0) (effects (font (size 1 1)) (hide yes))))
(symbol (lib_id "TopDiagram:Top_LED") (at 302.5 342.5 0) (unit 1) (in_bom no) (on_board no) (dnp no)
   (property "Reference" "G2" (at 302.5 342.5 0) (effects (font (size 1 1)) (hide yes)))
   (property "Value" "Top_LED" (at 302.5 342.5 0) (effects (font (size 1 1)) (hide yes))))
(sheet_instances (path "" (page "1"))) (embedded_fonts no))
